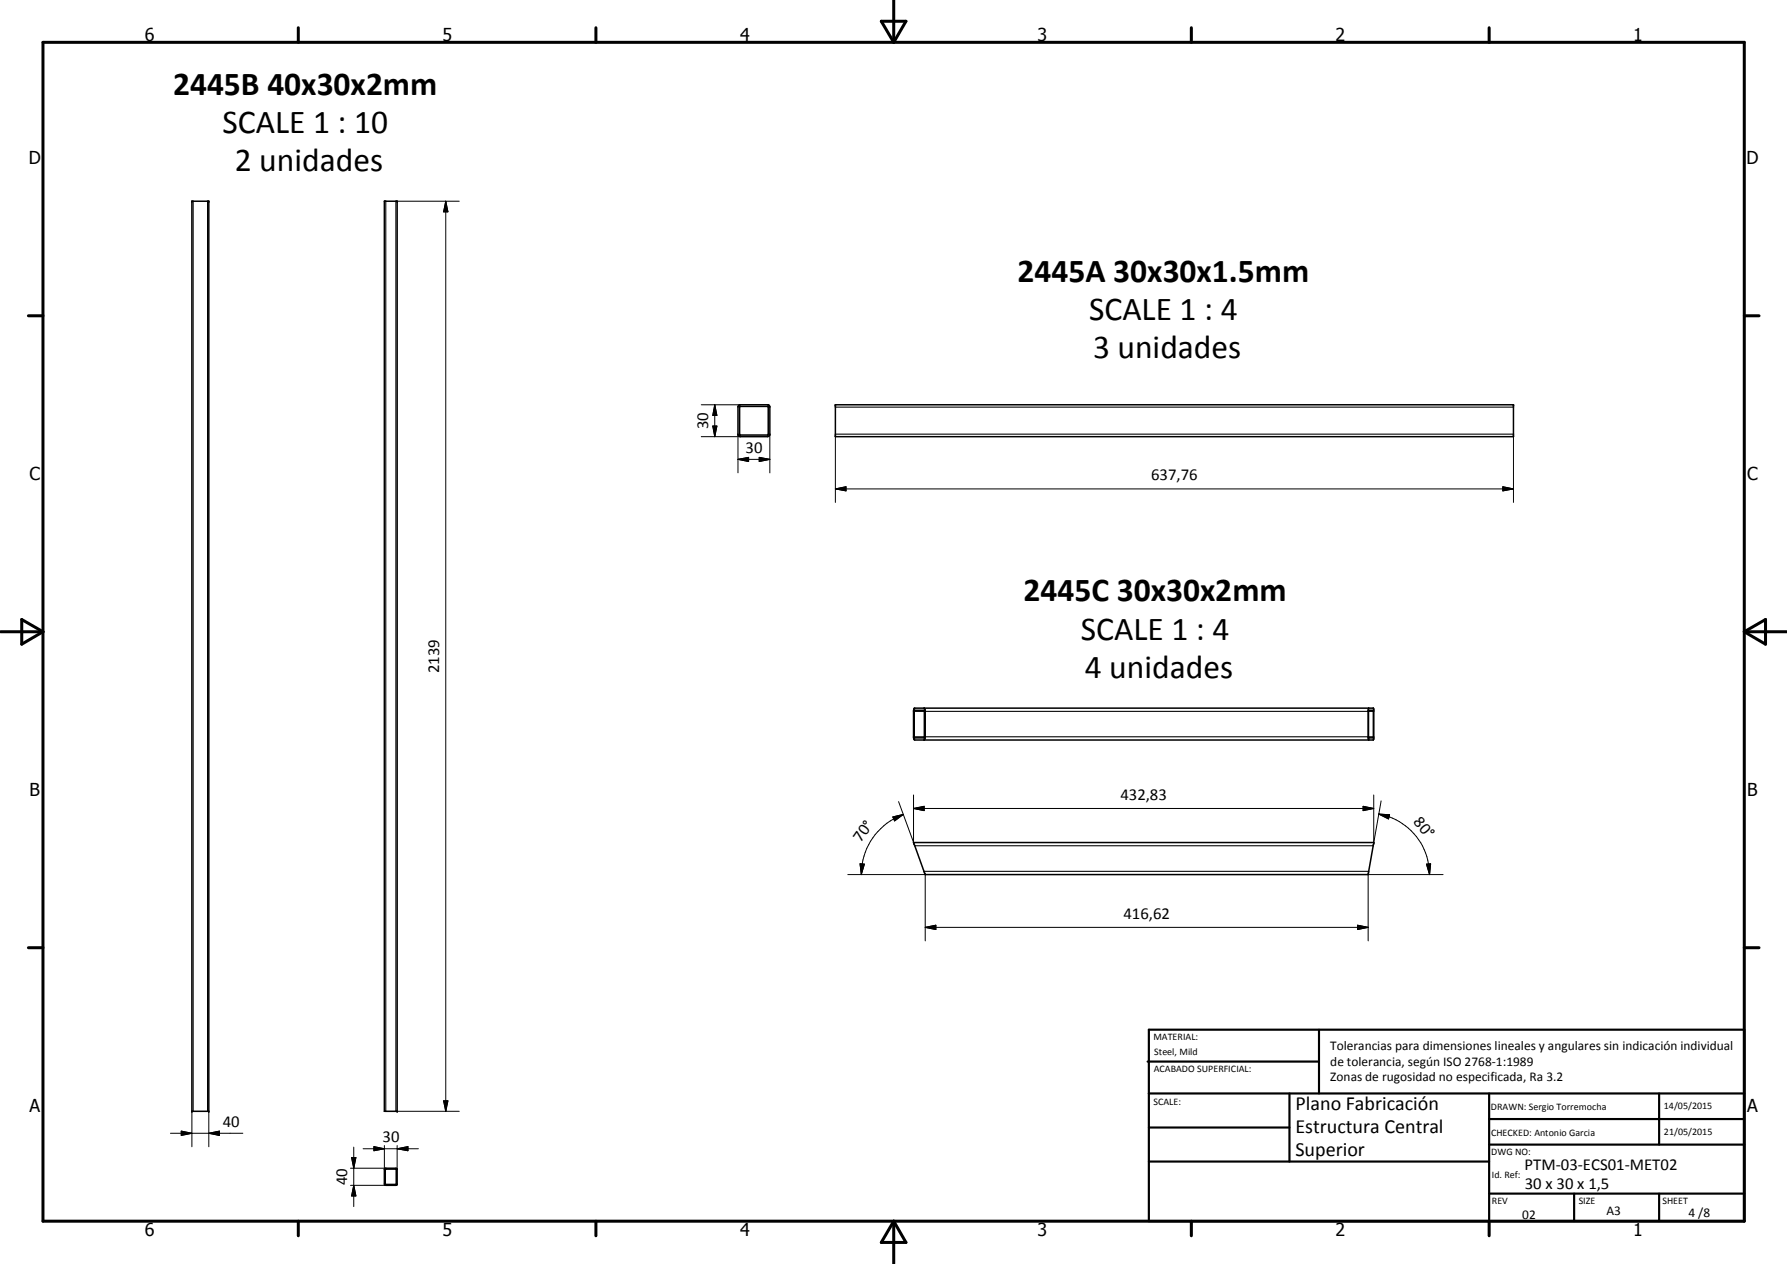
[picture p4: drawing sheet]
<svg xmlns="http://www.w3.org/2000/svg" width="420mm" height="297mm" viewBox="0 0 420 297" stroke-linecap="round" stroke-linejoin="round" font-family="sans-serif">
<g fill="none" stroke="#000" stroke-width=".35">
<path d="M45.1 47.3h4v213.9h-4zM90.4 47.3h3v213.9h-3zM173.8 95.2h7l.2 .3v6.7l-.2 .3-.3 .1h-6.4l-.6-.4v-6.7zM173.9 95.6l6.6-.1 .1 6.7h-6.6zM196.4 95.1h159.4v7.5h-159.4zM214.9 166.5l108-.1 .1 7.3-.1 .2h-107.8l-.3-.5v-6.4zM215 166.9l2.3 .1v6.4h-2.3v-.1zM217.3 166.4l.2 .8v5.9v.6l-.3 .2M321.8 166.4l-.1 7 .1 .5M321.8 166.9h1.1v6.5h-1.1zM214.8 198h108.2v.2l-1.3 7.3h-104.2zM90.4 274.7l.3-.2h2.4l.3 .2-.1 3.8-2.6 .1-.3-.2z"/>
<path d="M90.6 274.8h2.6v3.5h-2.6z"/>
</g>
<g fill="#000">
<circle cx="45.1" cy="47.3" r=".18"/>
<circle cx="49.1" cy="47.3" r=".18"/>
<circle cx="93.4" cy="47.3" r=".18"/>
<circle cx="196.4" cy="95.1" r=".18"/>
<circle cx="355.8" cy="95.1" r=".18"/>
<circle cx="321.8" cy="173.4" r=".18"/>
<circle cx="321.8" cy="166.9" r=".18"/>
<circle cx="45.1" cy="261.2" r=".18"/>
<circle cx="49.1" cy="261.2" r=".18"/>
<circle cx="93.4" cy="261.2" r=".18"/>
</g>
<g fill="none" stroke="#000" stroke-width=".25">
<path d="M45.4 47.3v213.9M48.8 47.3v213.9M90.7 47.3v213.9M93.1 47.3v213.9M196.4 95.7h159.4M196.4 102h159.4M215 173.1h2.3M215 167.2h2.3M217.5 173.1h104.2M217.5 167.2h104.2M321.8 173.1h1.1M321.8 167.2h1.1"/>
<path d="M215.1 198.8h107.8M217.2 204.8h104.6"/>
</g>
<g fill="none" stroke="#000" stroke-width=".71">
<path d="M10.1 9.9h400v277.1h-400zM70.1 6.5v3.4M140.1 6.5v3.4M207.2 5h5.8l-2.9 4.9zM210.1 0v9.9M280.1 6.5v3.4M350.1 6.5v3.4M6.7 74.2h3.4M410.1 74.2h3.5M.1 148.5h10M5.1 145.6l5 2.9-5 2.9zM410.1 148.5h10"/>
<path d="M410.1 148.5l5-2.9v5.8zM6.7 222.7h3.4M410.1 222.7h3.5M70.1 287v3.4M140.1 287v3.4M210.1 287v10M210.1 287l2.9 5h-5.8zM280.1 287v3.4M350.1 287v3.4"/>
</g>
<g fill="none" stroke="#000" stroke-width=".51">
<path d="M269.8 249.5h40.3M270.1 242h140v45h-140zM270.1 257h140M303.2 257v16M310.1 242v15M350.1 257v30M390.1 257v12M270.1 265h33.1M270.1 273h80M350.1 269h60M350.1 263h60M350.1 280.5h60"/>
<path d="M370.1 280.5v6.5M390.1 280.5v6.5"/>
</g>
<g fill="none" stroke="#000" stroke-width=".24">
<path d="M93.4 47.3h14.6M104.8 47.3l.5 2.5h-1zM104.8 47.3v213.9M164.9 95.1h9.2M168.1 95.1l.5 2.5h-1zM168.1 95.1v7.5M164.9 102.6h9.2M167.6 100.1h1l-.5 2.5zM173.5 107.9l2.5-.4v1zM173.5 107.9h7.5M173.5 102v9.1M178.5 107.5l2.5 .4-2.5 .6z"/>
<path d="M181 102v9.1M196.4 114.9l2.5-.5v1zM196.4 114.9h159.4M196.4 102.6v15.5M353.3 114.4l2.5 .5-2.5 .5zM355.8 102.6v15.5M209.9 192l2.5-.6-2.1 1.5zM211.3 188.4l3.8 10.4M212.4 191.4a15 15 0 0 0-9.9 14.1M214.8 190l2.5-.5v1zM214.8 190h108.2M214.8 186.8v11.2"/>
<path d="M320.5 189.5l2.5 .5-2.5 .5zM323 186.8v11.2M324.2 191.3l2.5 .2-.2 .9zM324.2 191.3a14.5 14.5 0 0 1 11.9 14.2M324.7 188.2l-1.8 10.6M199.3 205.5h18.2v15.6M202.2 203l1 .1-.7 2.4zM217.5 217.9l2.5-.5v1zM217.5 217.9h104.2M319.2 217.4l2.5 .5-2.5 .5zM335.4 203.1l1-.1-.3 2.5zM339.3 205.5h-17.6v15.6"/>
<path d="M104.3 258.7h1l-.5 2.5zM40.1 266.3h17M42.6 265.8l2.5 .5-2.5 .5zM45.1 261.2v8.3M49.1 266.3l2.5-.5v1zM49.1 261.2v8.3M82.4 278.6h8.3M82.4 274.5h8.3M82.7 272h1l-.5 2.5zM83.2 278.6l.5 2.5h-1zM83.2 269.6v13.9M85.4 270h13"/>
<path d="M87.9 269.5l2.5 .5-2.5 .4zM90.4 269.2v5.6M93.4 270l2.5-.5v.9zM93.4 261.2h14.6M93.4 269.2v5.6"/>
</g>
<g fill="#000">
<path d="M104.8 47.3l.5 2.5h-1zM168.1 95.1l.5 2.5h-1zM167.6 100.1h1l-.5 2.5zM173.5 107.9l2.5-.4v1zM178.5 107.5l2.5 .4-2.5 .6zM196.4 114.9l2.5-.5v1zM353.3 114.4l2.5 .5-2.5 .5zM209.9 192l2.5-.6-2.1 1.5zM214.8 190l2.5-.5v1zM320.5 189.5l2.5 .5-2.5 .5zM324.2 191.3l2.5 .2-.2 .9zM202.2 203l1 .1-.7 2.4z"/>
<path d="M217.5 217.9l2.5-.5v1zM319.2 217.4l2.5 .5-2.5 .5zM335.4 203.1l1-.1-.3 2.5zM104.3 258.7h1l-.5 2.5zM42.6 265.8l2.5 .5-2.5 .5zM49.1 266.3l2.5-.5v1zM82.7 272h1l-.5 2.5zM87.9 269.5l2.5 .5-2.5 .4zM93.4 270l2.5-.5v.9zM83.2 278.6l.5 2.5h-1z"/>
</g>
<g font-size="7.9">
<text x="40.7" y="22.2">2445B 40x30x2mm</text>
<text x="52.3" y="31.2">SCALE 1 : 10</text>
<text x="55.2" y="40.2">2 unidades</text>
<text x="239.3" y="66.3">2445A 30x30x1.5mm</text>
<text x="256.1" y="75.2">SCALE 1 : 4</text>
<text x="257" y="84.2">3 unidades</text>
<text x="240.7" y="141.3">2445C 30x30x2mm</text>
<text x="254.1" y="150.3">SCALE 1 : 4</text>
<text x="255" y="159.3">4 unidades</text>
</g>
<g font-size="4.7">
<text x="304.6" y="260.8">Plano Fabricación</text>
<text x="304.6" y="266.2">Estructura Central</text>
<text x="304.6" y="271.6">Superior</text>
</g>
<g font-size="4.2">
<text x="34" y="9.6">6</text>
<text x="104" y="9.6">5</text>
<text x="174" y="9.6">4</text>
<text x="244" y="9.6">3</text>
<text x="314" y="9.6">2</text>
<text x="384" y="9.6">1</text>
<text x="6.8" y="38.7">D</text>
<text x="410.6" y="38.7">D</text>
<text x="7" y="112.9">C</text>
<text x="410.8" y="112.9">C</text>
<text x="7" y="187.1">B</text>
<text x="410.8" y="187.1">B</text>
<text x="7" y="261.4">A</text>
<text x="410.8" y="261.4">A</text>
<text x="34" y="290.4">6</text>
<text x="104" y="290.4">5</text>
<text x="174" y="290.4">4</text>
<text x="244" y="290.4">3</text>
<text x="314" y="290.4">2</text>
<text x="384" y="290.4">1</text>
</g>
<g font-size="3.9">
<text x="166.5" y="100.9" transform="rotate(-90 166.5 100.9)">30</text>
<text x="175.3" y="106.4">30</text>
<text x="270.6" y="112.8">637,76</text>
<text x="103.2" y="158.2" transform="rotate(-90 103.2 158.2)">2139</text>
<text x="263.4" y="187.9">432,83</text>
<text x="332.2" y="193.2" transform="rotate(50 332.2 193.2)">80°</text>
<text x="202.4" y="198.2" transform="rotate(-55 202.4 198.2)">70°</text>
<text x="264.1" y="215.9">416,62</text>
<text x="52.4" y="264.8">40</text>
<text x="89.9" y="268.4">30</text>
<text x="358.5" y="275">PTM-03-ECS01-MET02</text>
<text x="81.6" y="278.6" transform="rotate(-90 81.6 278.6)">40</text>
<text x="358.5" y="279.4">30 x 30 x 1,5</text>
</g>
<g font-size="3.1">
<text x="312.7" y="246.8">Tolerancias para dimensiones lineales y angulares sin indicación individual</text>
<text x="312.7" y="250.4">de tolerancia, según ISO 2768-1:1989</text>
<text x="312.7" y="254">Zonas de rugosidad no especificada, Ra 3.2</text>
<text x="357.9" y="286.4">02</text>
<text x="377.7" y="285.6">A3</text>
<text x="397" y="285.9">4 /8</text>
</g>
<g font-size="2.4">
<text x="271.2" y="244.4">MATERIAL:</text>
<text x="271.3" y="252">ACABADO SUPERFICIAL:</text>
<text x="271.4" y="247.9">Steel, Mild</text>
<text x="271.2" y="259.7">SCALE:</text>
<text x="350.6" y="260.8">DRAWN: Sergio Torremocha</text>
<text x="391.2" y="260.6">14/05/2015</text>
<text x="350.6" y="267">CHECKED: Antonio Garcia</text>
<text x="391.2" y="266.7">21/05/2015</text>
<text x="350.6" y="271.4">DWG NO:</text>
<text x="350.8" y="276.9">Id. Ref:</text>
<text x="350.8" y="282.8">REV</text>
<text x="371.2" y="282.9">SIZE</text>
<text x="390.9" y="282.9">SHEET</text>
</g>
</svg>
